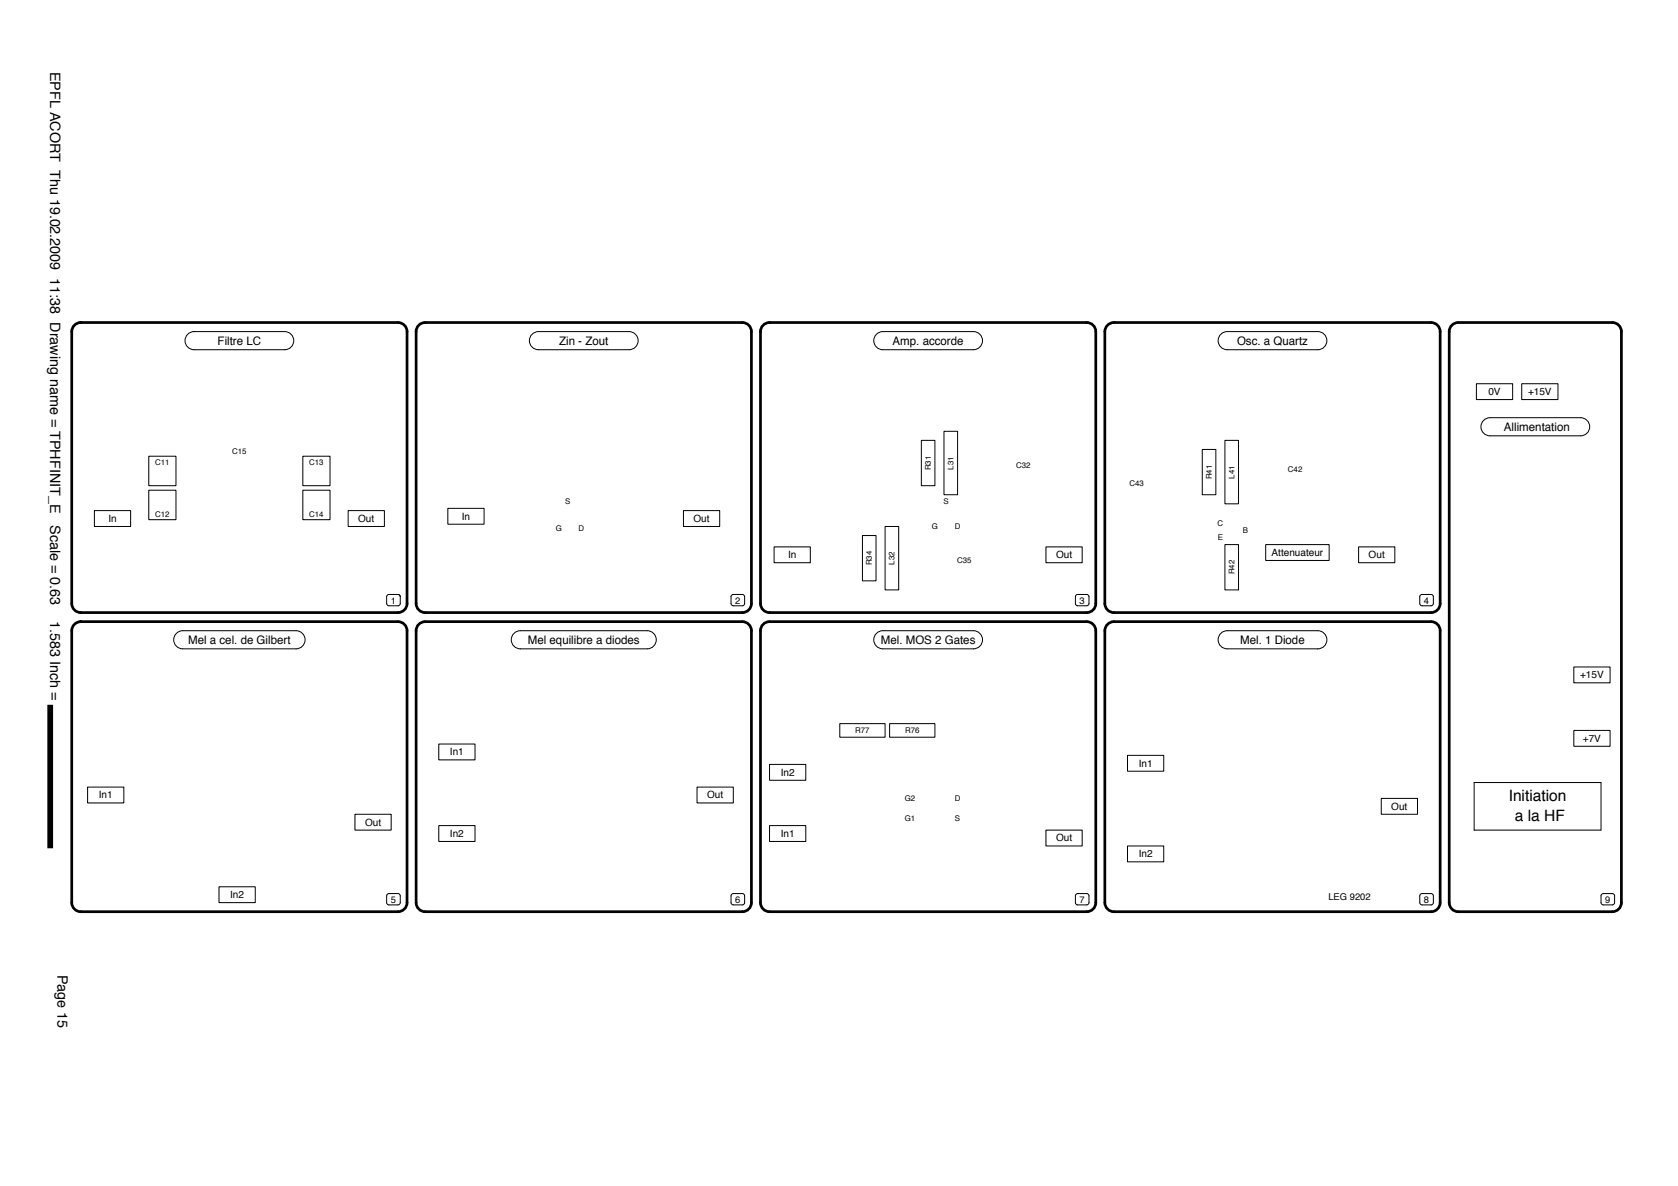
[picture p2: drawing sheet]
<svg xmlns="http://www.w3.org/2000/svg" width="297mm" height="210mm" viewBox="0 0 297 210" stroke-linecap="round" stroke-linejoin="round" font-family="sans-serif">
<path d="M8.9 124.7v25.4" fill="none" stroke="#000" stroke-width="1" stroke-linecap="butt"/>
<g fill="none" stroke="#000" stroke-width=".18">
<path d="M33.2 59.2l.7-.5h.5h16a1.6 1.6 0 0 1 1.6 1.6 1.6 1.6 0 0 1-1.6 1.6h-16a1.6 1.6 0 0 1-1.5-1 1.6 1.6 0 0 1 .3-1.7zM94.2 59.2l.7-.5h.4h16.1a1.6 1.6 0 0 1 1.6 1.6 1.6 1.6 0 0 1-1.6 1.6h-16.1a1.6 1.6 0 0 1-1.5-1 1.6 1.6 0 0 1 .4-1.7zM155.1 59.2l.8-.5h.4h16a1.6 1.6 0 0 1 1.6 1.6 1.6 1.6 0 0 1-1.6 1.6h-16a1.6 1.6 0 0 1-1.5-1 1.6 1.6 0 0 1 .3-1.7zM216.1 59.2l.7-.5h.4h16.1a1.6 1.6 0 0 1 1.6 1.6 1.6 1.6 0 0 1-1.6 1.6h-16.1a1.6 1.6 0 0 1-1.4-1 1.6 1.6 0 0 1 .3-1.7zM163.1 77.9h2.4v8.1h-2.4zM167.1 76.3h2.4v11.3h-2.4zM212.8 79.5h2.4v8.1h-2.4zM216.8 77.9h2.4v11.3h-2.4zM261.4 67.9h6.4v2.8h-6.4zM262.6 74.4l.7-.4 .5-.1h16a1.6 1.6 0 0 1 1.6 1.6 1.6 1.6 0 0 1-1.6 1.6h-16a1.6 1.6 0 0 1-1.5-1 1.6 1.6 0 0 1 .3-1.7zM269.4 67.9h6.4v2.8h-6.4zM16.7 90.4h6.4v2.8h-6.4z"/>
<path d="M26.3 80.7h4.8v5.3h-4.8zM26.3 86.8h4.8v5.2h-4.8zM53.6 86.8h4.8v5.2h-4.8zM53.6 80.7h4.8v5.3h-4.8zM61.6 90.4h6.4v2.8h-6.4zM79.3 90h6.4v2.8h-6.4zM121 90.4h6.4v2.8h-6.4zM137 96.8h6.4v2.8h-6.4zM152.7 94.8h2.4v8h-2.4zM156.7 93.2h2.4v11.2h-2.4zM185.2 96.8h6.4v2.8h-6.4zM216.8 96.4h2.4v8h-2.4z"/>
<path d="M224.1 96.4h11.2v2.8h-11.2zM240.5 96.8h6.4v2.8h-6.4zM31.2 112.1l.7-.4 .5-.1h20a1.6 1.6 0 0 1 1.6 1.6 1.6 1.6 0 0 1-1.6 1.6h-20a1.6 1.6 0 0 1-1.5-1 1.6 1.6 0 0 1 .3-1.7zM68.5 105.4l.3-.2 1.9 .1 .2 .3-.1 1.4-.3 .2h-1.9l-.2-.4zM91 112.1l.7-.4 .4-.1h22.5a1.6 1.6 0 0 1 1.6 1.6 1.6 1.6 0 0 1-1.6 1.6h-22.5a1.6 1.6 0 0 1-1.5-1 1.6 1.6 0 0 1 .4-1.7zM129.5 105.4l.3-.2 1.8 .1 .2 .3v1.4l-.4 .2h-1.8l-.2-.4zM155.1 112.1l.8-.4 .4-.1h16a1.6 1.6 0 0 1 1.6 1.6 1.6 1.6 0 0 1-1.6 1.6h-16a1.6 1.6 0 0 1-1.5-1 1.6 1.6 0 0 1 .3-1.7zM190.4 105.4l.4-.2 1.8 .1 .2 .3-.1 1.4-.3 .2h-1.8l-.2-.4zM216.1 112.1l.7-.4 .4-.1h16.1a1.6 1.6 0 0 1 1.6 1.6 1.6 1.6 0 0 1-1.6 1.6h-16.1a1.6 1.6 0 0 1-1.4-1 1.6 1.6 0 0 1 .3-1.7zM251.4 105.4l.3-.2 1.8 .1 .2 .3v1.4l-.4 .2h-1.8l-.2-.4zM278.6 118h6.4v2.9h-6.4zM15.5 139.3h6.4v2.8h-6.4z"/>
<path d="M77.7 131.7h6.4v2.8h-6.4zM123.4 139.3h6.4v2.8h-6.4zM136.2 135.3h6.4v2.8h-6.4zM148.7 128.1h8v2.4h-8zM157.5 128.1h8v2.4h-8zM199.6 133.7h6.4v2.8h-6.4zM261 138.5h22.4v8.4h-22.4zM278.6 129.3h6.4v2.8h-6.4zM38.8 156.9h6.4v2.9h-6.4zM62.8 144.1h6.4v2.8h-6.4zM68.5 158.3l.3-.2 1.9 .1 .2 .3-.1 1.5-.3 .2-1.9-.1-.2-.3zM77.7 146.1h6.4v2.8h-6.4z"/>
<path d="M129.5 158.3l.3-.2 1.8 .1 .2 .3v1.5l-.4 .2-1.8-.1-.2-.3zM136.2 146.1h6.4v2.8h-6.4zM185.2 146.9h6.4v2.8h-6.4zM190.4 158.3l.4-.2 1.8 .1 .2 .3-.1 1.5-.3 .2-1.8-.1-.2-.3zM199.6 149.7h6.4v2.8h-6.4zM244.5 141.3h6.4v2.8h-6.4zM251.4 158.3l.3-.2 1.8 .1 .2 .3v1.5l-.4 .2-1.8-.1-.2-.3zM283.5 158.3l.3-.2 1.8 .1 .2 .3v1.5l-.4 .2-1.8-.1-.2-.3z"/>
</g>
<path d="M13.2 57.6l.7-.5h.4h56.2a1.6 1.6 0 0 1 1.6 1.6v48.1a1.6 1.6 0 0 1-1.6 1.6h-56.2a1.6 1.6 0 0 1-1.6-1.6v-48.1l.1-.4zM74.1 57.6l.7-.5h.5h56.1a1.6 1.6 0 0 1 1.6 1.6v48.1a1.6 1.6 0 0 1-1.6 1.6h-56.1a1.6 1.6 0 0 1-1.6-1.6v-48.1v-.4zM135.1 57.6l.7-.5h.4h56.2a1.6 1.6 0 0 1 1.6 1.6v48.1a1.6 1.6 0 0 1-1.6 1.6h-56.2a1.6 1.6 0 0 1-1.6-1.6v-48.1l.1-.4zM196 57.6l.8-.5h.4h56.1a1.6 1.6 0 0 1 1.6 1.6v48.1a1.6 1.6 0 0 1-1.6 1.6h-56.1a1.6 1.6 0 0 1-1.6-1.6v-48.1v-.4zM257 57.6l.7-.5h.4h27.3a1.6 1.6 0 0 1 1.6 1.6v101.1a1.6 1.6 0 0 1-1.6 1.6h-27.3a1.6 1.6 0 0 1-1.6-1.6v-101.1l.1-.4zM13.2 110.5l.7-.4 .4-.1h56.2a1.6 1.6 0 0 1 1.6 1.6v48.2a1.6 1.6 0 0 1-1.6 1.6h-56.2a1.6 1.6 0 0 1-1.6-1.6v-48.2l.1-.4zM74.1 110.5l.7-.4 .5-.1h56.1a1.6 1.6 0 0 1 1.6 1.6v48.2a1.6 1.6 0 0 1-1.6 1.6h-56.1a1.6 1.6 0 0 1-1.6-1.6v-48.2v-.4zM135.1 110.5l.7-.4 .4-.1h56.2a1.6 1.6 0 0 1 1.6 1.6v48.2a1.6 1.6 0 0 1-1.6 1.6h-56.2a1.6 1.6 0 0 1-1.6-1.6v-48.2l.1-.4zM196 110.5l.8-.4 .4-.1h56.1a1.6 1.6 0 0 1 1.6 1.6v48.2a1.6 1.6 0 0 1-1.6 1.6h-56.1a1.6 1.6 0 0 1-1.6-1.6v-48.2v-.4z" fill="none" stroke="#000" stroke-width=".48"/>
<g font-size="2.8">
<text x="267.1" y="141.7">Initiation</text>
<text x="268.2" y="145.3">a la HF</text>
</g>
<g font-size="2.5">
<text x="8.9" y="12.7" transform="rotate(90 8.9 12.7)">EPFL ACORT Thu 19.02.2009 11:38 Drawing name = TPHFINIT_E</text>
<text x="8.9" y="93" transform="rotate(90 8.9 93)">Scale = 0.63</text>
<text x="8.9" y="110" transform="rotate(90 8.9 110)">1.583 Inch =</text>
<text x="10.2" y="172.5" transform="rotate(90 10.2 172.5)">Page 15</text>
</g>
<g font-size="2.1">
<text x="38.5" y="61.1">Filtre LC</text>
<text x="99" y="61.1">Zin - Zout</text>
<text x="158" y="61.1">Amp. accorde</text>
<text x="219" y="61.1">Osc. a Quartz</text>
<text x="266.2" y="76.3">Allimentation</text>
<text x="33.3" y="114">Mel a cel. de Gilbert</text>
<text x="93.4" y="114">Mel equilibre a diodes</text>
<text x="155.9" y="114">Mel. MOS 2 Gates</text>
<text x="219.5" y="114">Mel. 1 Diode</text>
</g>
<g font-size="1.8">
<text x="263.5" y="69.9">0V</text>
<text x="270.5" y="69.9">+15V</text>
<text x="19.2" y="92.4">In</text>
<text x="63.4" y="92.4">Out</text>
<text x="81.7" y="92">In</text>
<text x="122.8" y="92.4">Out</text>
<text x="139.5" y="98.8">In</text>
<text x="186.9" y="98.8">Out</text>
<text x="225.1" y="98.4">Attenuateur</text>
<text x="242.3" y="98.8">Out</text>
<text x="279.7" y="120">+15V</text>
<text x="280.2" y="131.3">+7V</text>
<text x="79.6" y="133.7">In1</text>
<text x="138.2" y="137.3">In2</text>
<text x="201.6" y="135.7">In1</text>
<text x="17.5" y="141.3">In1</text>
<text x="125.2" y="141.3">Out</text>
<text x="246.3" y="143.3">Out</text>
<text x="64.6" y="146.1">Out</text>
<text x="79.6" y="148.1">In2</text>
<text x="138.2" y="148.1">In1</text>
<text x="186.9" y="148.9">Out</text>
<text x="201.6" y="151.7">In2</text>
<text x="40.7" y="159">In2</text>
</g>
<g font-size="1.7">
<text x="69.2" y="106.8">1</text>
<text x="130.1" y="106.8">2</text>
<text x="191.1" y="106.8">3</text>
<text x="252.1" y="106.8">4</text>
<text x="69.2" y="159.8">5</text>
<text x="130.1" y="159.8">6</text>
<text x="191.1" y="159.8">7</text>
<text x="235.2" y="159.4">LEG 9202</text>
<text x="252.1" y="159.8">8</text>
<text x="284.2" y="159.8">9</text>
</g>
<g font-size="1.4">
<text x="27.5" y="82.3">C11</text>
<text x="41.1" y="80.3">C15</text>
<text x="54.7" y="82.3">C13</text>
<text x="164.8" y="83.2" transform="rotate(-90 164.8 83.2)">R31</text>
<text x="168.8" y="83.1" transform="rotate(-90 168.8 83.1)">L31</text>
<text x="179.9" y="82.8">C32</text>
<text x="228" y="83.6">C42</text>
<text x="100.1" y="89.2">S</text>
<text x="167" y="89.2">S</text>
<text x="199.9" y="86">C43</text>
<text x="214.5" y="84.8" transform="rotate(-90 214.5 84.8)">R41</text>
<text x="218.5" y="84.7" transform="rotate(-90 218.5 84.7)">L41</text>
<text x="27.5" y="91.4">C12</text>
<text x="54.7" y="91.4">C14</text>
<text x="98.4" y="94">G</text>
<text x="102.4" y="94">D</text>
<text x="165" y="93.6">G</text>
<text x="169" y="93.6">D</text>
<text x="215.5" y="93.2">C</text>
<text x="215.6" y="95.6">E</text>
<text x="220" y="94.4">B</text>
<text x="154.4" y="100.1" transform="rotate(-90 154.4 100.1)">R34</text>
<text x="158.4" y="100" transform="rotate(-90 158.4 100)">L32</text>
<text x="169.4" y="99.6">C35</text>
<text x="218.5" y="101.7" transform="rotate(-90 218.5 101.7)">R42</text>
<text x="151.4" y="129.8">R77</text>
<text x="160.2" y="129.8">R76</text>
<text x="160.2" y="141.7">G2</text>
<text x="169" y="141.7">D</text>
<text x="160.2" y="145.3">G1</text>
<text x="169" y="145.3">S</text>
</g>
</svg>
